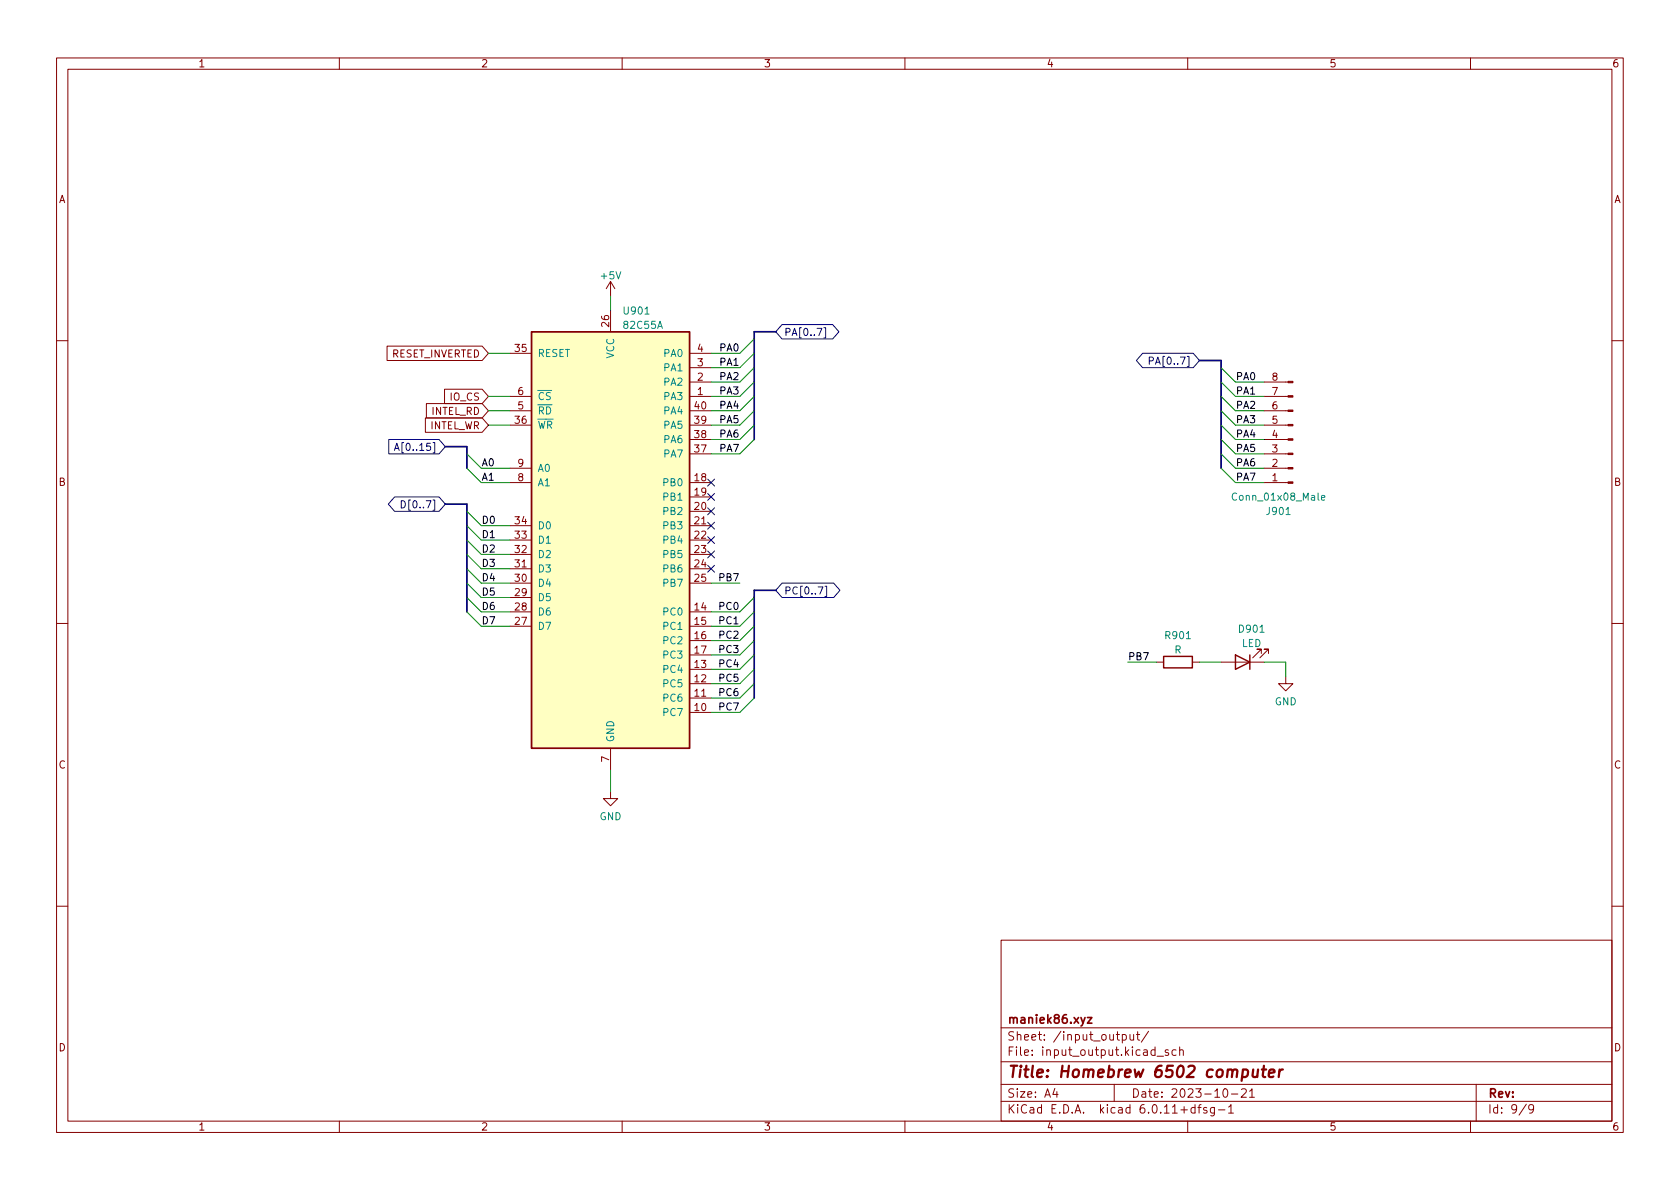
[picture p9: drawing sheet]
<svg xmlns="http://www.w3.org/2000/svg" width="297mm" height="210mm" viewBox="0 0 297 210" stroke-linecap="round" stroke-linejoin="round" font-family="sans-serif">
<g fill="none" stroke="#840000" stroke-width=".18">
<path d="M10 10.2h277v190.1h-277zM12 12.2h273v186.1h-273zM60 10.2v2M110 10.2v2M160 10.2v2M210 10.2v2M260 10.2v2M107.9 49.8v2.5M107.9 54.9v3.8M107.9 49.8l-.7 1.2M107.9 49.8l.8 1.2M10 60.2h2"/>
<path d="M68.4 61.2h16.8l1.2 1.3-1.2 1.2h-16.8zM75.2 73.9h10l1.2 1.3-1.2 1.2h-10zM75.4 71.4h9.8l1.2 1.2-1.2 1.3h-9.8zM78.6 68.8h6.6l1.2 1.3-1.2 1.3h-6.6zM90.2 70.1h3.8M90.2 62.5h3.8M90.2 75.2h3.8M90.2 72.6h3.8M121.9 70.1h3.8M121.9 67.6h3.8M121.9 65h3.8M121.9 62.5h3.8"/>
<path d="M121.9 75.2h3.8M121.9 77.7h3.8M121.9 72.6h3.8M223.5 70.1h4.2M223.5 67.6h4.2M223.5 75.2h4.2M223.5 77.7h4.2M223.5 72.6h4.2M285 60.2h2M90.2 85.3h3.8M90.2 93h3.8M90.2 95.5h3.8"/>
<path d="M90.2 98h3.8M90.2 82.8h3.8M121.9 85.3h3.8M121.9 87.9h3.8M121.9 90.4h3.8M121.9 93h3.8M121.9 95.5h3.8M121.9 98h3.8M121.9 80.3h3.8M124.1 92.6h.7M223.5 85.3h4.2M223.5 80.3h4.2"/>
<path d="M223.5 82.8h4.2M10 110.2h2M90.2 108.2h3.8M90.2 110.7h3.8M90.2 100.6h3.8M90.2 103.1h3.8M90.2 105.7h3.8M92.3 100.3h.7M121.9 118.4h3.8M121.9 108.2h3.8M121.9 110.7h3.8M121.9 113.3h3.8"/>
<path d="M121.9 115.8h3.8M121.9 100.6h3.8M121.9 103.1h3.8M204.5 117.1h1.2M210.8 117.1h1.3M215.9 117.1h7.6M223 115.6v-.8h-.8h.8l-1.5 1.5M224.3 115.6v-.8h-.8h.8l-1.5 1.5M227.3 119.6v1.3h1.3l-1.3 1.3-1.2-1.3h1.2M285 110.2h2M107.9 139.9v1.3h1.3l-1.3 1.3-1.2-1.3h1.2M107.9 132.3v3.8"/>
<path d="M121.9 126h3.8M121.9 123.4h3.8M121.9 120.9h3.8M124.1 123.1h.7M10 160.2h2M177 166.3h108v32h-108zM285 160.2h2M60 198.3v2M110 198.3v2M160 198.3v2M177 194.8h108M177 191.8h108"/>
<path d="M177 187.8h108M177 181.8h108M182.5 186.5v.1M182.5 185.7v.1M184.6 183.8v.1M184.6 183v.1M197 191.8v3M199.8 182.9l.1 1h.3l.2-.1M200.4 182.9v1M200.9 182.9h.6M201.1 182.4v1.3l.4 .2M203.1 182.4l-1.3 1.9"/>
<path d="M206.6 185.7l-.4-.1-.2 .2 .1 .3 .5 .1v.4h-.6M207.9 185.7l-.4-.1-.3 .3v.4l.2 .3h.5M208.6 185.8l.2-.2 .3 .1 .1 .9M208.6 185.1v1.5M210 198.3v2M215.4 196.3h1.2M217.2 195.8l.4-.5v1.5M217.2 196.8h.9M217.7 193.5h1.2M219.5 192.7l.6-.2 .2 .2 .1 .3-1 1h1M220.9 193l.5-.5v1.5M220.9 194h.9"/>
<path d="M260 198.3v2M261 191.8v6.5M271.2 196l-.3 .3h-.3l-.3-.3 .1-.6 .5-.1 .2 .2a.99 .99 0 0 1-.4 1.3h-.3"/>
</g>
<path d="M192.3 179.9h.8l-.8 1h.8" fill="none" stroke="#840000" stroke-width=".3"/>
<path d="M94 58.7h27.9v73.6h-27.9z" fill="#ffffc2" stroke="#ffffc2" stroke-width=".18"/>
<path d="M94 58.7h27.9v73.6h-27.9zM205.7 116.1h5.1v2h-5.1zM218.4 115.8l2.6 1.3-2.6 1.3zM221 115.8v2.6" fill="none" stroke="#840000" stroke-width=".25"/>
<path d="M108.9 48l.4 1.3 .5-1.3M114 55.5h.8M116.3 58.1l.4-1.3 .4 1.3M116.4 57.7h.6M95.1 69h2.5M227.4 91h.7M233 87.2v1.1l.2 .2M233.6 88l.7-.1-.1-.2-.4-.1-.2 .2 .1 .6h.5M209.8 112.9h.7M222.8 111.8h.7" fill="none" stroke="#008484" stroke-width=".18"/>
<g fill="#840000" stroke="#840000" stroke-width=".18">
<path d="M227.7 67.4h.9v.3h-.9z"/>
<path d="M227.7 70h.9v.2h-.9z"/>
<path d="M227.7 72.5h.9v.3h-.9z"/>
<path d="M227.7 75.1h.9v.2h-.9z"/>
<path d="M227.7 77.6h.9v.2h-.9z"/>
<path d="M227.7 80.1h.9v.3h-.9z"/>
<path d="M227.7 82.7h.9v.2h-.9z"/>
<path d="M227.7 85.2h.9v.3h-.9z"/>
</g>
<g fill="none" stroke="#000084" stroke-width=".18">
<path d="M138.3 57.4h8.9l1.1 1.3-1.1 1.2h-8.9l-1.1-1.2zM145.7 57.9h.3v1.9h-.3M68.7 77.7h8.9l1.1 1.3-1.1 1.3h-8.9zM76.1 78.4h-.6l-.1 .6 .2-.1h.4l.1 .2v.4l-.2 .2-.5-.2M76.6 78.3h.3v1.8h-.3M202 62.5h9l1.1 1.2-1.1 1.3h-9l-1.1-1.3zM209.9 63h.3v1.8h-.3M69.8 87.9h7.8l1.1 1.2-1.1 1.3h-7.8l-1.1-1.3zM76.6 88.4h.3v1.8h-.3M125.1 84.7l1.2 1.2M125.1 97.4l1.2 1.2M125.1 100l1.2 1.2"/>
<path d="M125.1 87.3l1.2 1.2M125.1 89.8l1.2 1.2M125.1 92.3l1.2 1.3M125.1 94.9l1.2 1.2M126.3 84.7l-1.2 1.2M126.3 97.4l-1.2 1.2M126.3 100l-1.2 1.2M126.3 87.3l-1.2 1.2M126.3 89.8l-1.2 1.2M126.3 92.3l-1.2 1.3M126.3 94.9l-1.2 1.2M138.3 103.1h9.1l1.1 1.3-1.1 1.3h-9.1l-1.1-1.3z"/>
<path d="M144.7 103.8h.8l-.5 1.3M145.9 103.7h.3v1.8h-.3"/>
</g>
<path d="M137.2 58.7h-3.9v19M78.7 79h3.8v3.8M212.1 63.7h3.8v19.1M78.7 89.1h3.8v19.1M137.2 104.4h-3.9v19" fill="none" stroke="#000084" stroke-width=".3"/>
<g fill="none" stroke="#008400" stroke-width=".18">
<path d="M107.9 52.3v2.6M133.3 59.9l-2.5 2.6h-5.1M86.4 75.2h3.8M86.4 72.6h3.8M86.4 70.1h3.8M86.4 62.5h3.8M133.3 72.6l-2.5 2.6h-5.1M133.3 70.1l-2.5 2.5h-5.1M133.3 67.6l-2.5 2.5h-5.1M133.3 75.2l-2.5 2.5h-5.1M133.3 77.7l-2.5 2.6h-5.1M133.3 65l-2.5 2.6h-5.1"/>
<path d="M133.3 62.5l-2.5 2.5h-5.1M215.9 72.6l2.5 2.6h5.1M215.9 70.1l2.5 2.5h5.1M215.9 67.6l2.5 2.5h5.1M215.9 75.2l2.5 2.5h5.1M215.9 77.7l2.5 2.6h5.1M215.9 65l2.5 2.6h5.1M82.5 80.3l2.6 2.5h5.1M82.5 82.8l2.6 2.5h5.1M82.5 95.5l2.6 2.5h5.1M82.5 93l2.6 2.5h5.1M82.5 90.4l2.6 2.6h5.1"/>
<path d="M82.5 98l2.6 2.6h5.1M215.9 80.3l2.5 2.5h5.1M215.9 82.8l2.5 2.5h5.1M82.5 108.2l2.6 2.5h5.1M82.5 105.7l2.6 2.5h5.1M82.5 100.6l2.6 2.5h5.1M82.5 103.1l2.6 2.6h5.1M125.7 103.1h5.1M133.3 110.7l-2.5 2.6h-5.1M133.3 108.2l-2.5 2.5h-5.1M133.3 105.7l-2.5 2.5h-5.1M133.3 118.4l-2.5 2.5h-5.1"/>
<path d="M133.3 115.8l-2.5 2.6h-5.1M133.3 113.3l-2.5 2.5h-5.1M199.4 117.1h5.1M212.1 117.1h3.8M223.5 117.1h3.8v2.5M107.9 136.1v3.8M133.3 123.4l-2.5 2.6h-5.1M133.3 120.9l-2.5 2.5h-5.1"/>
</g>
<g font-size="2.8" fill="#840000">
<text x="178" y="191.2">Title:</text>
<text x="187.3" y="191.2">Homebrew</text>
<text x="204.3" y="191.2">6502</text>
<text x="213.9" y="191.2">computer</text>
</g>
<g font-size="2.1" fill="#840000">
<text x="178" y="184.5">Sheet:</text>
<text x="178" y="181.5">maniek86.xyz</text>
<text x="186.2" y="184.5">/input_output/</text>
<text x="178" y="187.2">File:</text>
<text x="184.4" y="187.2">input_output.kicad_sch</text>
<text x="178" y="197.4">KiCad</text>
<text x="178" y="194.6">Size:</text>
<text x="184.7" y="194.6">A4</text>
<text x="185.7" y="197.4">E.D.A.</text>
<text x="194.6" y="197.4">kicad</text>
<text x="200" y="194.6">Date:</text>
<text x="201.8" y="197.4">6.0.11+dfsg-1</text>
<text x="207" y="194.6">2023-10-21</text>
<text x="263" y="194.6">Rev:</text>
<text x="263" y="197.4">Id:</text>
<text x="267.1" y="197.4">9/9</text>
</g>
<g font-size="1.8" fill="#840000">
<text x="35" y="12.3">1</text>
<text x="85" y="12.3">2</text>
<text x="135" y="12.3">3</text>
<text x="185" y="12.3">4</text>
<text x="235" y="12.3">5</text>
<text x="285" y="12.3">6</text>
<text x="10.4" y="36.3">A</text>
<text x="285.4" y="36.3">A</text>
<text x="107.7" y="58" transform="rotate(-90 107.7 58)">26</text>
<text x="69.2" y="63.6">RESET_INVERTED</text>
<text x="90.8" y="62.2">35</text>
<text x="123.1" y="64.8">3</text>
<text x="123.1" y="62.2">4</text>
<text x="79.4" y="71.2">IO_CS</text>
<text x="91.4" y="69.8">6</text>
<text x="123.1" y="69.8">1</text>
<text x="123.1" y="67.3">2</text>
<text x="224.7" y="69.8">7</text>
<text x="224.7" y="67.3">8</text>
<text x="76" y="76.3">INTEL_WR</text>
<text x="76.2" y="73.8">INTEL_RD</text>
<text x="90.8" y="74.9">36</text>
<text x="91.4" y="72.4">5</text>
<text x="122.5" y="77.5">38</text>
<text x="122.5" y="74.9">39</text>
<text x="122.5" y="72.4">40</text>
<text x="224.7" y="77.5">4</text>
<text x="224.7" y="74.9">5</text>
<text x="224.7" y="72.4">6</text>
<text x="91.4" y="82.5">9</text>
<text x="122.5" y="80">37</text>
<text x="224.7" y="82.5">2</text>
<text x="224.7" y="80">3</text>
<text x="10.3" y="86.3">B</text>
<text x="91.4" y="85.1">8</text>
<text x="122.5" y="85.1">18</text>
<text x="122.5" y="87.6">19</text>
<text x="224.7" y="85.1">1</text>
<text x="285.3" y="86.3">B</text>
<text x="90.8" y="95.2">33</text>
<text x="90.8" y="92.7">34</text>
<text x="122.5" y="90.2">20</text>
<text x="122.5" y="92.7">21</text>
<text x="122.5" y="95.2">22</text>
<text x="90.8" y="100.3">31</text>
<text x="90.8" y="97.8">32</text>
<text x="122.5" y="97.8">23</text>
<text x="122.5" y="100.3">24</text>
<text x="90.8" y="107.9">28</text>
<text x="90.8" y="105.4">29</text>
<text x="90.8" y="102.9">30</text>
<text x="122.5" y="107.9">14</text>
<text x="122.5" y="102.9">25</text>
<text x="90.8" y="110.5">27</text>
<text x="122.5" y="110.5">15</text>
<text x="122.5" y="113">16</text>
<text x="122.5" y="118.1">13</text>
<text x="122.5" y="115.6">17</text>
<text x="122.5" y="125.7">10</text>
<text x="122.5" y="123.2">11</text>
<text x="122.5" y="120.6">12</text>
<text x="10.3" y="136.3">C</text>
<text x="107.7" y="134.9" transform="rotate(-90 107.7 134.9)">7</text>
<text x="285.3" y="136.3">C</text>
<text x="10.3" y="186.3">D</text>
<text x="285.3" y="186.3">D</text>
<text x="35" y="200.3">1</text>
<text x="85" y="200.3">2</text>
<text x="135" y="200.3">3</text>
<text x="185" y="200.3">4</text>
<text x="235" y="200.3">5</text>
<text x="285" y="200.3">6</text>
</g>
<g font-size="1.8" fill="#008484">
<text x="105.9" y="49.8">+5V</text>
<text x="110" y="56">U901</text>
<text x="110" y="58.5">82C55A</text>
<text x="95" y="63.5">RESET</text>
<text x="109" y="63.5" transform="rotate(-90 109 63.5)">VCC</text>
<text x="117.2" y="63.5">PA0</text>
<text x="95" y="71.1">~{CS}</text>
<text x="117.2" y="71.1">PA3</text>
<text x="117.2" y="68.6">PA2</text>
<text x="117.2" y="66">PA1</text>
<text x="95" y="76.2">~{WR}</text>
<text x="95" y="73.7">~{RD}</text>
<text x="117.2" y="76.2">PA5</text>
<text x="117.2" y="73.7">PA4</text>
<text x="95" y="83.8">A0</text>
<text x="117.2" y="81.3">PA7</text>
<text x="117.2" y="78.7">PA6</text>
<text x="95" y="86.4">A1</text>
<text x="117" y="86.4">PB0</text>
<text x="117" y="88.9">PB1</text>
<text x="217.5" y="88.9">Conn_01x08_Male</text>
<text x="95" y="94">D0</text>
<text x="117" y="91.4">PB2</text>
<text x="117" y="94">PB3</text>
<text x="223.7" y="91.4">J901</text>
<text x="95" y="101.6">D3</text>
<text x="95" y="99.1">D2</text>
<text x="95" y="96.5">D1</text>
<text x="117" y="96.5">PB4</text>
<text x="117" y="99.1">PB5</text>
<text x="117" y="101.6">PB6</text>
<text x="95" y="106.7">D5</text>
<text x="95" y="104.1">D4</text>
<text x="117" y="104.1">PB7</text>
<text x="95" y="111.8">D7</text>
<text x="95" y="109.2">D6</text>
<text x="117" y="109.2">PC0</text>
<text x="117" y="111.8">PC1</text>
<text x="205.8" y="113.4">R901</text>
<text x="218.8" y="112.3">D901</text>
<text x="117" y="119.4">PC4</text>
<text x="117" y="114.3">PC2</text>
<text x="117" y="116.8">PC3</text>
<text x="207.6" y="115.9">R</text>
<text x="219.5" y="114.8">LED</text>
<text x="117" y="124.5">PC6</text>
<text x="117" y="121.9">PC5</text>
<text x="225.3" y="125.1">GND</text>
<text x="109" y="131.3" transform="rotate(-90 109 131.3)">GND</text>
<text x="117" y="127">PC7</text>
<text x="105.9" y="145.4">GND</text>
</g>
<g font-size="1.8" fill="#000084">
<text x="138.6" y="59.8">PA[0..7]</text>
<text x="202.8" y="64.9">PA[0..7]</text>
<text x="69.5" y="80.1">A[0..15]</text>
<text x="70.6" y="90.3">D[0..7]</text>
<text x="138.6" y="105.5">PC[0..7]</text>
</g>
<g font-size="1.8">
<text x="127.1" y="64.7">PA1</text>
<text x="127.1" y="62.1">PA0</text>
<text x="127.1" y="67.2">PA2</text>
<text x="127.1" y="69.7">PA3</text>
<text x="218.4" y="69.7">PA1</text>
<text x="218.4" y="67.2">PA0</text>
<text x="127.1" y="77.4">PA6</text>
<text x="127.1" y="74.8">PA5</text>
<text x="127.1" y="72.3">PA4</text>
<text x="218.4" y="77.4">PA4</text>
<text x="218.4" y="74.8">PA3</text>
<text x="218.4" y="72.3">PA2</text>
<text x="85.1" y="82.4">A0</text>
<text x="127.1" y="79.9">PA7</text>
<text x="218.4" y="79.9">PA5</text>
<text x="218.4" y="82.4">PA6</text>
<text x="85.1" y="85">A1</text>
<text x="218.4" y="85">PA7</text>
<text x="85.1" y="95.1">D1</text>
<text x="85.1" y="92.6">D0</text>
<text x="85.1" y="97.7">D2</text>
<text x="85.1" y="100.2">D3</text>
<text x="85.1" y="105.3">D5</text>
<text x="85.1" y="102.8">D4</text>
<text x="85.1" y="107.8">D6</text>
<text x="126.9" y="107.8">PC0</text>
<text x="126.9" y="102.8">PB7</text>
<text x="85.1" y="110.4">D7</text>
<text x="126.9" y="110.4">PC1</text>
<text x="126.9" y="112.9">PC2</text>
<text x="126.9" y="118">PC4</text>
<text x="126.9" y="115.5">PC3</text>
<text x="199.4" y="116.7">PB7</text>
<text x="126.9" y="125.6">PC7</text>
<text x="126.9" y="120.5">PC5</text>
<text x="126.9" y="123.1">PC6</text>
</g>
</svg>
